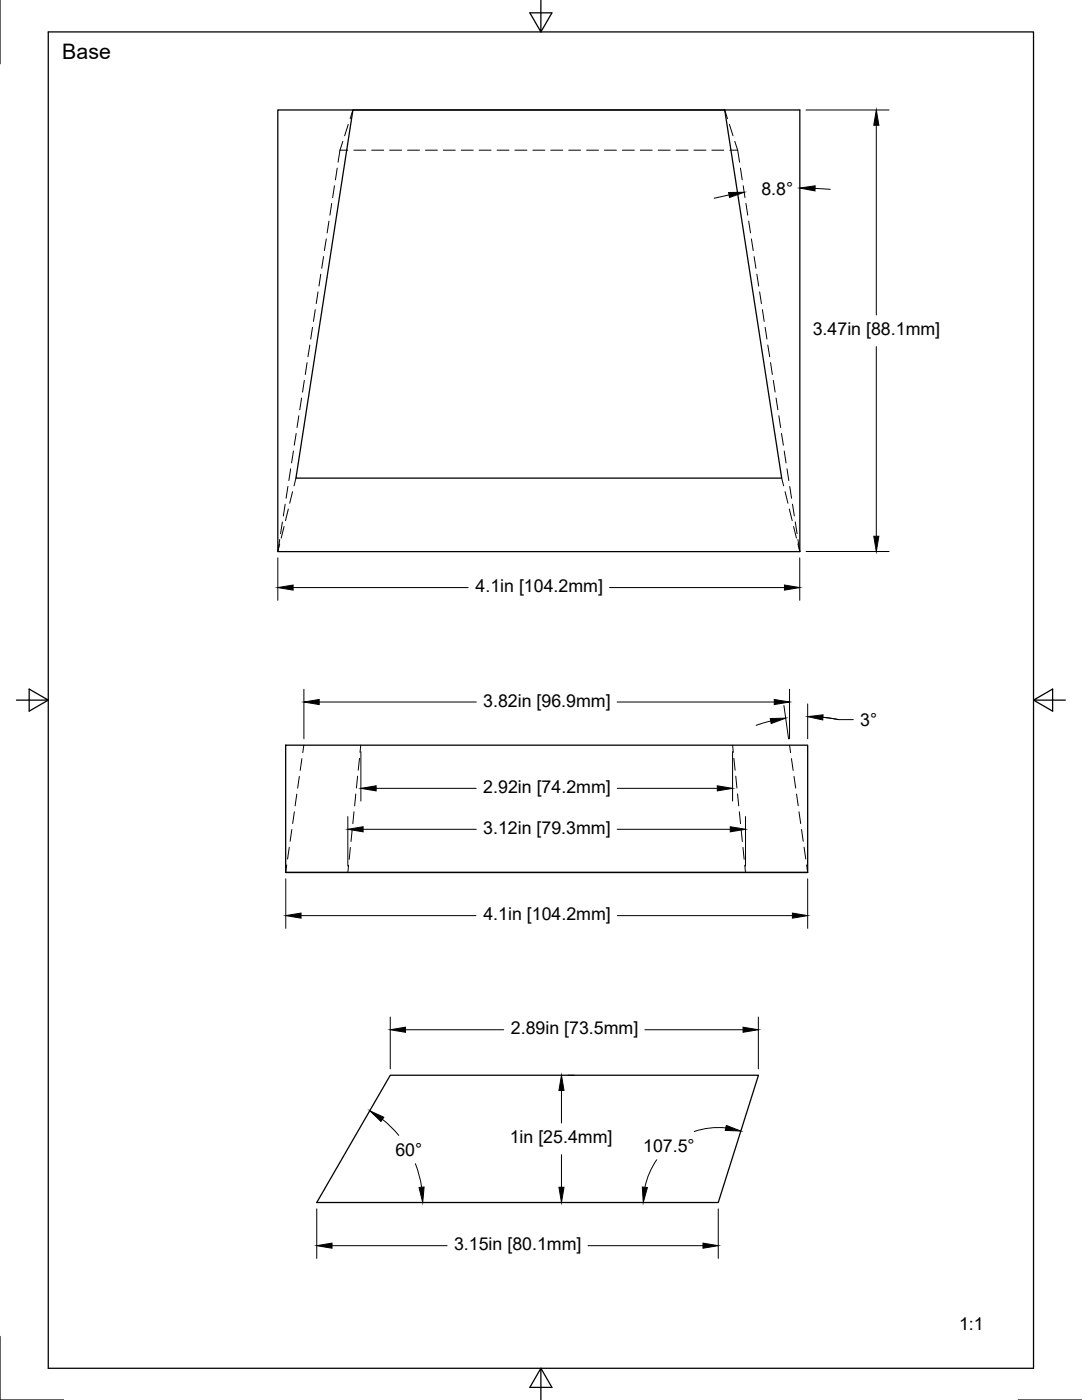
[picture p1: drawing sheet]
<svg xmlns="http://www.w3.org/2000/svg" width="216mm" height="279mm" viewBox="0 0 216 279" stroke-linecap="round" stroke-linejoin="round" font-family="sans-serif">
<!-- layer: Hidden -->
<g fill="none" stroke="#000" stroke-width=".2">
<path d="M66.7 37.1l-.3 2.3M67.3 33.5l-.4 2.4M67.8 30l-.3 2.4M67.8 30h1.6M68.4 28.2l-.6 1.8M69.5 24.8l-.7 2.3M70.4 21.9l-.5 1.8M70.6 30h2.4M74.2 30h2.4M77.7 30h2.4M81.3 30h2.4M84.9 30h2.4"/>
<path d="M88.5 30h2.3M92 30h2.4M95.6 30h2.4M99.2 30h2.4M102.7 30h2.4M106.3 30h2.4M109.9 30h2.4M113.5 30h2.3M117.1 30h2.3M120.6 30h2.4M124.2 30h2.4M127.8 30h2.3"/>
<path d="M131.3 30h2.4M134.9 30h2.4M138.5 30h2.4M142 30h2.4M144.6 21.9l.6 1.8M145.5 24.8l.8 2.3M145.6 30h1.6M146.6 28.2l.6 1.8M147.2 30l.4 2.4M147.7 33.5l.4 2.4M148.3 37.1l.4 2.3M63.5 58.3l-.4 2.3"/>
<path d="M64 54.7l-.4 2.4M64.6 51.2l-.4 2.4M65.1 47.7l-.4 2.3M65.6 44.1l-.3 2.4M66.2 40.6l-.4 2.3M148.8 40.6l.4 2.3M149.4 44.1l.4 2.4M149.9 47.7l.4 2.3M150.5 51.2l.3 2.4M151 54.7l.4 2.4M151.6 58.3l.3 2.3M60.2 79.4l-.4 2.4"/>
<path d="M60.7 75.9l-.3 2.4M61.3 72.4l-.4 2.3M61.8 68.9l-.4 2.3M62.4 65.3l-.4 2.4M62.9 61.8l-.4 2.3M152.1 61.8l.4 2.3M152.7 65.3l.3 2.4M153.2 68.9l.4 2.3M153.8 72.4l.3 2.3M154.3 75.9l.4 2.4M154.9 79.4l.3 2.4M57.4 97.1l-.3 2.3"/>
<path d="M58 93.6l-.4 2.3M58.4 98.1l-.6 2.3M58.5 90l-.3 2.4M59.1 95.4l-.4 1.6M59.1 86.5l-.4 2.4M59.6 83l-.3 2.3M155.4 83l.4 2.3M155.9 86.5l.4 2.4M156 95.4l.4 1.6M156.5 90l.3 2.4M156.7 98.1l.5 2.3M157 93.6l.4 2.3"/>
<path d="M157.6 97.1l.3 2.3M55.8 107.7l-.4 2.4 .4-1.6M56.3 104.2l-.3 2.3M56.7 105.1l-.6 2.3M56.9 100.6l-.4 2.4M57.5 101.6l-.5 2.3M157.5 101.6l.6 2.3M158.1 100.6l.4 2.4M158.3 105.1l.6 2.3M158.7 104.2l.3 2.3M159.2 107.7l.4 2.4-.4-1.6M59.2 158.5l-.3 2.3"/>
<path d="M59.7 154.9l-.3 2.4M60.2 151.4l-.3 2.4M60.6 148.7l-.2 1.5M71 158.5l-.2 2.3M71.4 154.9l-.3 2.4M71.7 151.3l-.2 2.4M72 148.7l-.2 1.5M146.2 148.7l.1 1.5M146.4 151.3l.3 2.4M146.8 154.9l.2 2.4M147.2 158.5l.2 2.3M157.5 148.7l.3 1.5"/>
<path d="M157.9 151.4l.4 2.4M158.4 154.9l.4 2.4M158.9 158.5l.4 2.3M57.2 172.6l-.2 1.5M57.7 169.1l-.3 2.3M58.2 165.5l-.3 2.4M58.7 162l-.3 2.4M69.6 172.7l-.2 1.4M69.9 169.1l-.2 2.4M70.3 165.6l-.3 2.3M70.6 162l-.2 2.4M147.5 162l.3 2.4"/>
<path d="M147.9 165.6l.2 2.3M148.3 169.1l.2 2.4M148.6 172.7l.2 1.4M159.4 162l.4 2.4M159.9 165.5l.4 2.4M160.4 169.1l.4 2.3M161 172.6l.2 1.5"/>
</g>
<!-- layer: Visible -->
<path d="M55.4 21.9h104.2v88.2h-104.2zM70.4 21.9h74.2l11.4 73.5h-96.9zM57 148.7h104.2v25.4h-104.2zM57 174.1h104.2M77.9 214.6h73.4l-8 25.4h-80.1z" fill="none" stroke="#000" stroke-width=".25"/>
<!-- layer: Dimensions -->
<g fill="none" stroke="#000" stroke-width=".2">
<path d="M145.5 38.9l-3 .7M160.8 21.9h16.6M162.6 37.6l3.1 .2M174.9 25v37.9M174.9 69.2v37.8M55.4 111.3v8.5M58.5 117.3h34.9M121.6 117.3h34.9M159.6 111.3v8.5M160.8 110.1h16.6M60.6 137.6v9.8M157.5 137.6v9.8"/>
<path d="M63.7 140.1h31.3M72 150v9.9M75.1 157.3h19.9M123.1 140.1h31.4M123.2 157.3h19.9M146.2 150v9.9M153.8 143.9l-2.9 .9M156.4 140.8l1 6.7M161.2 140.5v6.9M161.2 143l3 .2 3 .4M164.2 143.2l3 .4h3.1M57 175.4v9.9"/>
<path d="M69.4 163v9.8M72.5 165.5h22.5M123.1 165.5h22.6M148.8 163v9.8M161.2 175.4v9.9M60.1 182.7h34.9M123.2 182.7h34.9M77.9 203v10.3M80.9 205.5h19.6M112 217.6v6.5M113.3 214.6h1.3M128.7 205.5h19.6"/>
<path d="M151.3 203v10.3M76.3 223.4l1.5 1.3 1.8 1.9M82.9 232.2l.6 2 .6 2.7M112 230.4v6.5M113.3 240h1.3M131 231.5a15 15 0 0 0-2.3 5.4M144.8 225.1a15 15 0 0 0-6.3 .7M63.2 241.3v9.8M66.3 248.6h22.9M117.3 248.6h23M143.3 241.3v9.8"/>
</g>
<g fill="#000" stroke="#000" stroke-width=".2">
<path d="M145.4 38.4h3.1l-2.9 1zM159.6 37.5l3-.4v1zM174.9 21.9l.5 3.1h-1.1zM55.4 117.3l3.1-.5v1zM156.5 116.8l3.1 .5-3.1 .5zM174.3 107h1.1l-.5 3.1zM60.6 140.1l3.1-.5v1zM154.5 139.6l3 .5-3 .5zM72 157.3l3.1-.5v1zM143.1 156.8l3.1 .5-3.1 .5zM153.7 143.4l3.1-.1-2.9 1.1zM161.2 143l3-.3v1z"/>
<path d="M69.4 165.5l3.1-.5v1zM145.7 165l3.1 .5-3.1 .5zM57 182.7l3.1-.5v1zM158.1 182.2l3.1 .5-3.1 .5zM77.9 205.5l3-.5v1zM112 214.6l.5 3h-1zM148.3 205l3 .5-3 .5zM73.8 221.7l2.8 1.3-.6 .8zM83.6 237l1-.1-.3 3.1zM111.5 236.9h1l-.5 3.1zM128.2 236.9l1 .1-.8 3zM144.9 224.6l2.9 1.1-3.1-.1z"/>
<path d="M63.2 248.6l3.1-.5v1zM140.3 248.1l3 .5-3 .5z"/>
</g>
<!-- layer: Border -->
<path d="M0 0v12.7M9.6 6.4h196.6v266.7h-196.6zM107.9 0v6.4l-2.2-3.8h4.4l-2.2 3.8M3.3 139.7h6.3l-3.8-2.2v4.4l3.8-2.2M206.2 139.7l3.8 2.2v-4.4l-3.8 2.2h6.4M0 266.7v12.7h12.7M107.9 273.1l2.2 3.8h-4.4l2.2-3.8v6.3M203.2 279.4h12.7" fill="none" stroke="#000" stroke-width=".25"/>
<text font-size="4.3" x="12.4" y="11.7">Base</text>
<g font-size="3.5">
<text x="151.9" y="38.9">8.8°</text>
<text x="162.2" y="66.9">3.47in [88.1mm]</text>
<text x="94.9" y="118.2">4.1in [104.2mm]</text>
<text x="96.4" y="141">3.82in [96.9mm]</text>
<text x="171.6" y="144.9">3°</text>
<text x="96.4" y="158.3">2.92in [74.2mm]</text>
<text x="96.4" y="166.4">3.12in [79.3mm]</text>
<text x="96.5" y="183.7">4.1in [104.2mm]</text>
<text x="101.9" y="206.4">2.89in [73.5mm]</text>
<text x="78.9" y="230.7">60°</text>
<text x="101.7" y="228.2">1in [25.4mm]</text>
<text x="128.3" y="229.9">107.5°</text>
<text x="90.6" y="249.5">3.15in [80.1mm]</text>
<text x="191.4" y="265.5">1:1</text>
</g>
</svg>
